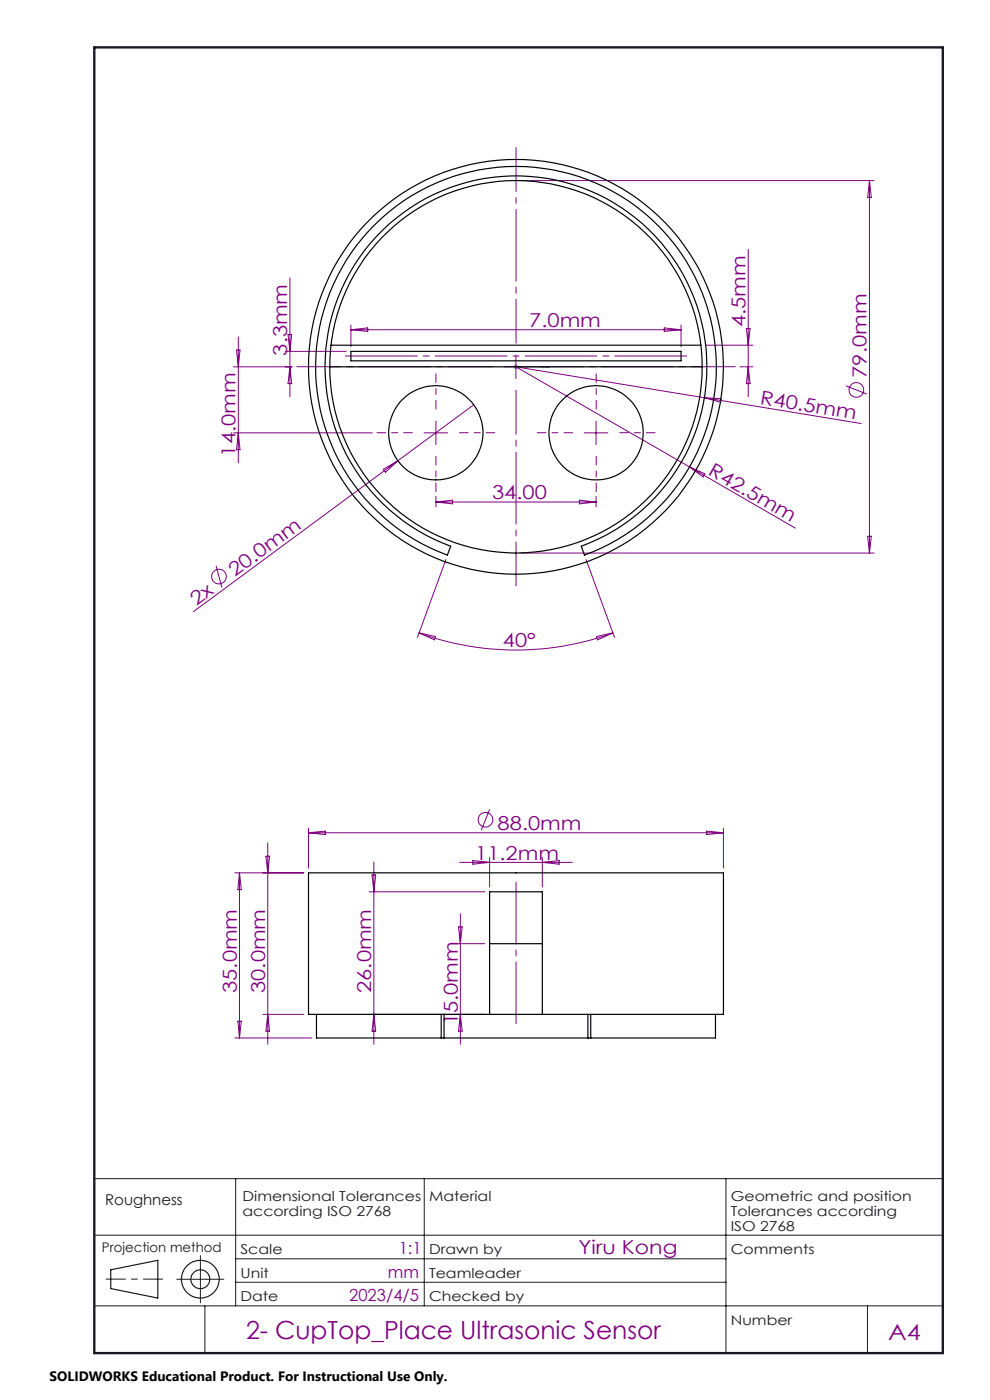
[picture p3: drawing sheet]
<svg xmlns="http://www.w3.org/2000/svg" width="210mm" height="297mm" viewBox="0 0 210 297" stroke-linecap="round" stroke-linejoin="round" font-family="sans-serif">
<g fill="none" stroke="#800080" stroke-width=".21">
<path d="M110.5 38.3h74.9M184.4 38.3v79M184.4 38.3l.4 3.6h-.8zM61.5 58.9v25.3M158.7 52.9v31.3M49.5 77.8h12.4M50.2 74.3h.7l-.3 3.5zM50.6 71.5v26.7M60.5 74.5h12.9M61.1 71h.8l-.4 3.5zM61.5 77.8l.4 3.6h-.8zM74.4 68.9v4.7"/>
<path d="M74.4 70h70.1M74.4 70l3.6-.4v.7zM107 77.8h4.9M109.4 75.3v5M140.9 69.6l3.6 .4-3.6 .3zM144.5 68.9v4.7M149.7 73.2h10M157 77.8h2.7M158.3 69.7h.8l-.4 3.5zM158.7 77.8l.4 3.6h-.8zM49.5 91.8h29.5M50.6 91.8l.3 3.6h-.7z"/>
<path d="M81.3 99.6l3.1-1.8-2.6 2.4zM84.4 97.8l-43.4 32M90 91.8h4.9M92.5 89.3v5M100.5 85.9l-16.1 11.9M123.9 91.8h5M126.4 89.3v5M146.3 99.1l22.4 12.9M146.3 99.1l3.2 1.4-.3 .7zM149.4 84.4l3.6 .2-.1 .7zM179.4 81.8l4.5 1.8M182.7 89.8l-73.3-12 36.9 21.3"/>
<path d="M92.5 105.3v2.2M92.5 106.5h33.9M92.5 106.5l3.5-.4v.8zM94.6 118.7l-6.1 16.5M110.5 117.3h74.9M122.9 106.1l3.5 .4-3.5 .4zM124.3 118.7l6.1 16.5M126.4 105.3v2.2M184 113.8h.8l-.4 3.5zM45.8 120l1.3 4.6M88.9 134.3a59.9 59.9 0 0 0 41.1 0M88.9 134.3l3.5 .7-.3 .7z"/>
<path d="M126.5 135l3.5-.7-3.2 1.4zM56.8 178.8v42.7M65.4 175.7v8.5M65.4 176.7h88.1M65.4 176.7l3.6-.4v.8zM103.9 171.7l-1.8 4.4M149.9 176.3l3.6 .4-3.6 .4zM153.5 175.7v8.5M49.8 185.2h14.7M50.8 185.2v35M50.8 185.2l.4 3.5h-.8zM56.4 181.6h.8l-.4 3.6z"/>
<path d="M78.3 189.2h24.5M78.9 185.6h.8l-.4 3.6zM79.3 182.8v38.7M97.3 196.6h.7l-.4 3.6zM97.5 182.9h23.9M97.6 193.8v27.7M100.3 182.6l3.6 .3-3.6 .4zM103.9 181.9v6.3M115 181.9v6.3M115 182.9l3.6-.3v.7zM50.4 216.6h.8l-.4 3.6zM55.8 215.2h8.7"/>
<path d="M56.8 215.2l.4 3.6h-.8zM78.3 215.2h24.5M79.3 215.2l.4 3.6h-.8zM96.7 200.2h6.1M97.6 215.2l.4 3.6h-.7zM49.8 220.2h16.3"/>
<circle cx="181.7" cy="82.7" r="1.56"/>
<circle cx="46.4" cy="122.3" r="1.55"/>
<circle cx="103" cy="173.9" r="1.55"/>
</g>
<g fill="none" stroke="#191924" stroke-width=".25">
<path d="M23.5 269.4l10-2v8l-10-2z"/>
<circle cx="42.5" cy="271.4" r="4"/>
<circle cx="42.5" cy="271.4" r="1.99"/>
</g>
<path d="M109.3 77.8h.3zM109.4 77.8h.1M109.4 77.8h7.1M116.5 77.8h-.7h.7" fill="none" stroke="#00f" stroke-width=".21"/>
<path d="M108.9 77.8h1.1M109.1 77.5l.7 .7M109.4 77.3v1M109.8 77.5l-.7 .7" fill="none" stroke="#808080" stroke-width=".21"/>
<path d="M72.5 75.5h74" fill="none" stroke="#800080" stroke-width=".21" stroke-dasharray="15.2 1.3 1.3 1.3" stroke-dashoffset="-.8"/>
<path d="M104.5 77.8h-41.5M109.5 72.8v-41.5M114.5 77.8h41.5M109.5 82.8v41.5" fill="none" stroke="#800080" stroke-width=".21" stroke-dasharray="15.2 1.3 1.3 1.3" stroke-dashoffset="5.9"/>
<path d="M87.5 91.8h-7.5M92.5 86.8v-7.5M92.5 96.8v7.5M97.5 91.8h7.5M121.5 91.8h-7.5M126.5 86.8v-7.5M126.5 96.8v7.5M131.5 91.8h7.5" fill="none" stroke="#800080" stroke-width=".21" stroke-dasharray="15.2 1.3 1.3 1.3" stroke-dashoffset="13.4"/>
<path d="M109.5 217.2v-30" fill="none" stroke="#800080" stroke-width=".21" stroke-dasharray="15.2 1.3 1.3 1.3" stroke-dashoffset="2.1"/>
<path d="M34.5 271.4h-12" fill="none" stroke="#191924" stroke-width=".21" stroke-dasharray="6.3 1.3 1.3 1.3" stroke-dashoffset="2.3"/>
<path d="M20 250h180M50 250v27M90 250v27M154 250v37.1M20 277h180M20 262h180v25.1h-180zM37.5 271.4h10M42.5 266.4v10M43.5 277v10.1M50 267h104M50 272h104M184 277v10.1" fill="none" stroke="#191924" stroke-width=".21"/>
<path d="M20 10.1h180v277h-180z" fill="none" stroke="#191924" stroke-width=".5"/>
<path d="M115.8 77.8h.7zM109.3 77.8h.3z" fill="#00f"/>
<g fill="none" stroke="#000" stroke-width=".25">
<path d="M79.6 47.6a42.5 42.5 0 0 1 65.8 7.5 42.5 42.5 0 0 1-21.4 62.7l-.7-1.9a40.5 40.5 0 0 0 18.6-62.3 40.5 40.5 0 0 0-64.9 0 40.5 40.5 0 0 0 18.6 62.3l-.7 1.9a42.5 42.5 0 0 1-15.3-70.2zM70 77.8h78.9M70.2 73.2h78.5M74.4 74.5h70.1v2h-70.1zM67.1 215.2v5h26.5M93.6 215.2v5M94.2 215.2v5M103.9 215.2h-38.5v-30h88.1v30h-38.5M103.9 215.2v-26h11.1v26M103.9 200.2h11.1M103.9 215.2h11.1M124.7 215.2v5"/>
<path d="M125.3 215.2v5M151.8 215.2v5h-26.5M93.6 220.2h.6M94.2 220.2h30.5M124.7 220.2h.6"/>
<circle cx="109.4" cy="77.8" r="39.5"/>
<circle cx="109.5" cy="77.8" r="44"/>
<circle cx="92.4" cy="91.8" r="10"/>
<circle cx="126.5" cy="91.8" r="10"/>
</g>
<text font-size="5.3" fill="#800080" x="52.2" y="284">2- CupTop_Place Ultrasonic Sensor</text>
<text font-size="4.7" fill="#800080" x="188.4" y="284.2">A4</text>
<g font-size="4.1" fill="#800080">
<text x="112.3" y="69.3">7.0mm</text>
<text x="158.2" y="69.4" transform="rotate(-90 158.2 69.4)">4.5mm</text>
<text x="60.9" y="75.5" transform="rotate(-90 60.9 75.5)">3.3mm</text>
<text x="183.8" y="80.1" transform="rotate(-90 183.8 80.1)">79.0mm</text>
<text x="161.1" y="85.7" transform="rotate(9 161.1 85.7)">R40.5mm</text>
<text x="50" y="96.9" transform="rotate(-90 50 96.9)">14.0mm</text>
<text x="150" y="100.6" transform="rotate(30 150 100.6)">R42.5mm</text>
<text x="104.4" y="105.9">34.00</text>
<text x="49.8" y="122.5" transform="rotate(-36 49.8 122.5)">20.0mm</text>
<text x="41.7" y="128.5" transform="rotate(-36 41.7 128.5)">2x</text>
<text x="106.7" y="137.3" transform="rotate(-1 106.7 137.3)">40°</text>
<text x="105.6" y="176">88.0mm</text>
<text x="100.8" y="182.3">11.2mm</text>
<text x="50.3" y="210.6" transform="rotate(-90 50.3 210.6)">35.0mm</text>
<text x="56.2" y="210.6" transform="rotate(-90 56.2 210.6)">30.0mm</text>
<text x="78.8" y="210.6" transform="rotate(-90 78.8 210.6)">26.0mm</text>
<text x="97.1" y="217.5" transform="rotate(-90 97.1 217.5)">15.0mm</text>
<text x="122.7" y="266.1">Yiru Kong</text>
</g>
<g font-size="3.5" fill="#800080">
<text x="84.6" y="266">1:1</text>
<text x="82.3" y="271">mm</text>
<text x="74.1" y="276.1">2023/4/5</text>
</g>
<text font-size="3.2" fill="#191924" x="22.3" y="255.6">Roughness</text>
<g font-size="2.9" fill="#191924">
<text x="51.4" y="254.7">Dimensional Tolerances</text>
<text x="51.4" y="258">according ISO 2768</text>
<text x="91" y="254.7">Material</text>
<text x="155" y="254.7">Geometric and position</text>
<text x="155" y="258">Tolerances according</text>
<text x="155" y="261.2">ISO 2768</text>
<text x="51" y="266.1">Scale</text>
<text x="91" y="266.1">Drawn by</text>
<text x="155" y="266.1">Comments</text>
<text x="51" y="271.1">Unit</text>
<text x="91" y="271.1">Teamleader</text>
<text x="51" y="276.1">Date</text>
<text x="91" y="276.1">Checked by</text>
<text x="155" y="281.1">Number</text>
</g>
<text font-size="2.9" x="10.5" y="292.9">SOLIDWORKS Educational Product. For Instructional Use Only.</text>
<text font-size="2.8" fill="#191924" x="21.6" y="265.7">Projection method</text>
</svg>
